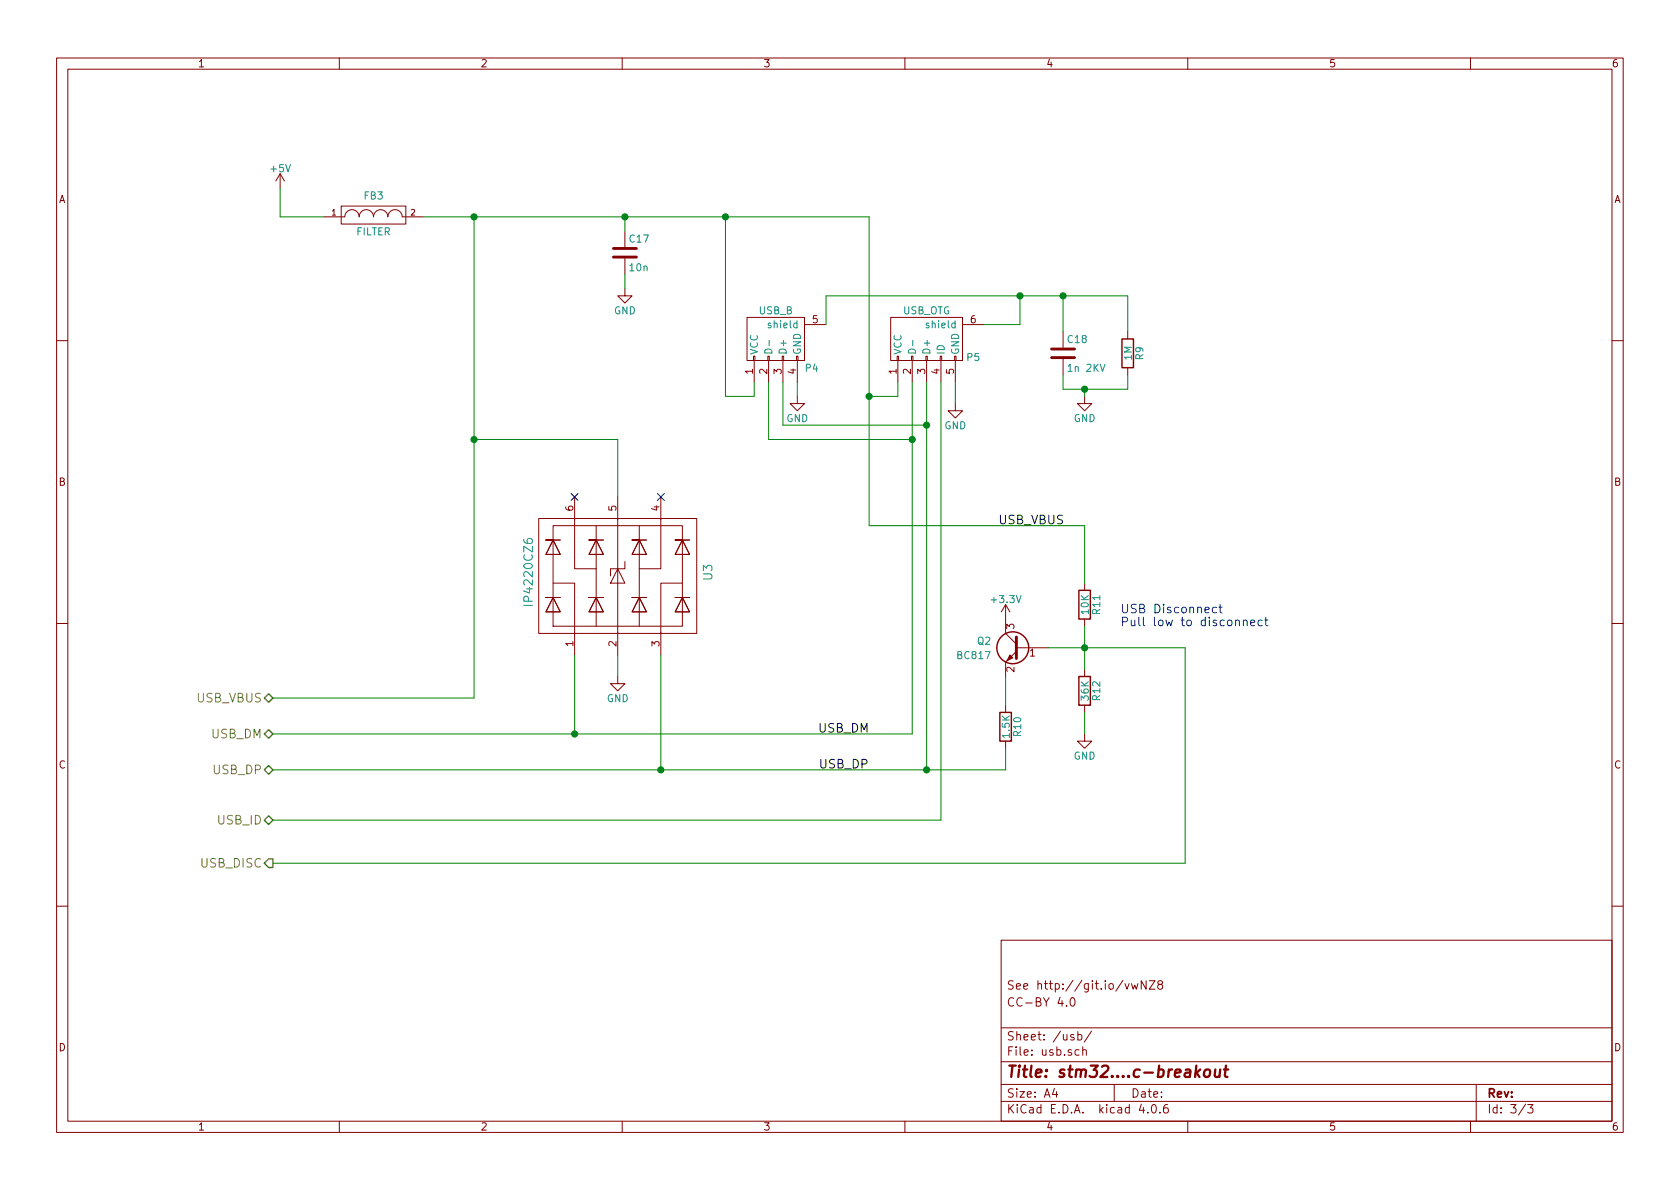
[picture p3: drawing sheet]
EESchema Schematic File Version 2
LIBS:bat54
LIBS:solderbridge
LIBS:ip4220cz6
LIBS:stm32....c-breakout
EELAYER 25 0
EELAYER END
$Descr A4 11693 8268
encoding utf-8
Sheet 3 3
Title "stm32....c-breakout"
Date ""
Rev ""
Comp ""
Comment1 "CC-BY 4.0"
Comment2 "See http://git.io/vwNZ8"
Comment3 ""
Comment4 ""
$EndDescr
$Comp
L USB_B-RESCUE-stm32-lqfp48 P4
U 1 1
P 5450 2350
F 0 "P4" H 5650 2150 50  0000 C CNN
F 1 "USB_B" H 5400 2550 50  0000 C CNN
F 2 "modules:USB_B-THT" V 5400 2250 50  0001 C CNN
F 3 "" V 5400 2250 50  0000 C CNN
	1    5450 2350
	1    0    0    -1  
$EndComp
$Comp
L USB_OTG-RESCUE-stm32-lqfp48 P5
U 1 1
P 6450 2350
F 0 "P5" H 6775 2225 50  0000 C CNN
F 1 "USB_OTG" H 6450 2550 50  0000 C CNN
F 2 "modules:Micro-USB-AB-receptacle-SMT" V 6400 2250 50  0001 C CNN
F 3 "" V 6400 2250 50  0000 C CNN
	1    6450 2350
	1    0    0    -1  
$EndComp
$Comp
L +5V #PWR032
U 1 1
P 1950 1300
F 0 "#PWR032" H 1950 1150 50  0001 C CNN
F 1 "+5V" H 1950 1440 50  0000 C CNN
F 2 "" H 1950 1300 50  0000 C CNN
F 3 "" H 1950 1300 50  0000 C CNN
	1    1950 1300
	1    0    0    -1  
$EndComp
$Comp
L GND #PWR033
U 1 1
P 5550 2750
F 0 "#PWR033" H 5550 2500 50  0001 C CNN
F 1 "GND" H 5550 2600 50  0000 C CNN
F 2 "" H 5550 2750 50  0000 C CNN
F 3 "" H 5550 2750 50  0000 C CNN
	1    5550 2750
	1    0    0    -1  
$EndComp
$Comp
L GND #PWR034
U 1 1
P 6650 2800
F 0 "#PWR034" H 6650 2550 50  0001 C CNN
F 1 "GND" H 6650 2650 50  0000 C CNN
F 2 "" H 6650 2800 50  0000 C CNN
F 3 "" H 6650 2800 50  0000 C CNN
	1    6650 2800
	1    0    0    -1  
$EndComp
$Comp
L IP4220CZ6 U3
U 1 1
P 4175 3975
F 0 "U3" H 4175 3225 60  0000 C CNN
F 1 "IP4220CZ6" H 4175 4475 60  0000 C CNN
F 2 "modules:SOT-23-6" H 4175 3975 60  0001 C CNN
F 3 "" H 4175 3975 60  0000 C CNN
	1    4175 3975
	0    -1   -1   0   
$EndComp
$Comp
L GND #PWR035
U 1 1
P 4300 4700
F 0 "#PWR035" H 4300 4450 50  0001 C CNN
F 1 "GND" H 4300 4550 50  0000 C CNN
F 2 "" H 4300 4700 50  0000 C CNN
F 3 "" H 4300 4700 50  0000 C CNN
	1    4300 4700
	1    0    0    -1  
$EndComp
$Comp
L C C18
U 1 1
P 7400 2450
F 0 "C18" H 7425 2550 50  0000 L CNN
F 1 "1n 2KV" H 7425 2350 50  0000 L CNN
F 2 "modules:SMD1206-wide" H 7438 2300 50  0001 C CNN
F 3 "" H 7400 2450 50  0000 C CNN
	1    7400 2450
	1    0    0    -1  
$EndComp
$Comp
L R R9
U 1 1
P 7850 2450
F 0 "R9" V 7930 2450 50  0000 C CNN
F 1 "1M" V 7850 2450 50  0000 C CNN
F 2 "modules:SMD0603-wide-R" V 7780 2450 50  0001 C CNN
F 3 "" H 7850 2450 50  0000 C CNN
	1    7850 2450
	1    0    0    -1  
$EndComp
$Comp
L GND #PWR036
U 1 1
P 7550 2750
F 0 "#PWR036" H 7550 2500 50  0001 C CNN
F 1 "GND" H 7550 2600 50  0000 C CNN
F 2 "" H 7550 2750 50  0000 C CNN
F 3 "" H 7550 2750 50  0000 C CNN
	1    7550 2750
	1    0    0    -1  
$EndComp
Text Label 6050 5100 2    60   ~ 0
USB_DM
Text Label 5700 5350 0    60   ~ 0
USB_DP
NoConn ~ 4600 3450
NoConn ~ 4000 3450
$Comp
L FILTER FB3
U 1 1
P 2600 1500
F 0 "FB3" H 2600 1650 50  0000 C CNN
F 1 "FILTER" H 2600 1400 50  0000 C CNN
F 2 "modules:SMD0805-wide" H 2600 1500 50  0001 C CNN
F 3 "" H 2600 1500 50  0000 C CNN
	1    2600 1500
	1    0    0    -1  
$EndComp
$Comp
L C C17
U 1 1
P 4350 1750
F 0 "C17" H 4375 1850 50  0000 L CNN
F 1 "10n" H 4375 1650 50  0000 L CNN
F 2 "modules:SMD0603-wide-C" H 4388 1600 50  0001 C CNN
F 3 "" H 4350 1750 50  0000 C CNN
	1    4350 1750
	1    0    0    -1  
$EndComp
$Comp
L GND #PWR037
U 1 1
P 4350 2000
F 0 "#PWR037" H 4350 1750 50  0001 C CNN
F 1 "GND" H 4350 1850 50  0000 C CNN
F 2 "" H 4350 2000 50  0000 C CNN
F 3 "" H 4350 2000 50  0000 C CNN
	1    4350 2000
	1    0    0    -1  
$EndComp
Wire Wire Line
	2950 1500 6050 1500
Connection ~ 5050 1500
Connection ~ 4350 1500
Wire Wire Line
	4350 1600 4350 1500
Wire Wire Line
	4350 2000 4350 1900
Connection ~ 7100 2050
Connection ~ 7400 2050
Wire Wire Line
	7100 2250 7100 2050
Connection ~ 4600 5350
Wire Wire Line
	4600 4550 4600 5350
Connection ~ 4000 5100
Wire Wire Line
	4000 4550 4000 5100
Wire Wire Line
	4300 4550 4300 4700
Wire Wire Line
	4300 3050 4300 3450
Wire Wire Line
	1900 5350 7000 5350
Wire Wire Line
	1900 5100 6350 5100
Connection ~ 6450 2950
Wire Wire Line
	5450 2950 6450 2950
Connection ~ 6350 3050
Wire Wire Line
	5350 3050 6350 3050
Wire Wire Line
	7400 2050 7400 2300
Connection ~ 7550 2700
Wire Wire Line
	7400 2700 7400 2600
Wire Wire Line
	7400 2700 7850 2700
Wire Wire Line
	7550 2750 7550 2700
Wire Wire Line
	6850 2250 7100 2250
Wire Wire Line
	5750 2050 7850 2050
Wire Wire Line
	5750 2250 5750 2050
Wire Wire Line
	5550 2750 5550 2650
Wire Wire Line
	6650 2800 6650 2650
Wire Wire Line
	5250 2750 5250 2650
Wire Wire Line
	5050 2750 5250 2750
Wire Wire Line
	5050 1500 5050 2750
Wire Wire Line
	6250 2750 6250 2650
Wire Wire Line
	6050 2750 6250 2750
Wire Wire Line
	6050 1500 6050 3650
Wire Wire Line
	5350 3050 5350 2650
Wire Wire Line
	5450 2950 5450 2650
Wire Wire Line
	6450 5350 6450 2650
Wire Wire Line
	6350 5100 6350 2650
Wire Wire Line
	7850 2050 7850 2300
Wire Wire Line
	7850 2700 7850 2600
Text HLabel 1900 5100 0    60   BiDi ~ 0
USB_DM
Text HLabel 1900 5350 0    60   BiDi ~ 0
USB_DP
$Comp
L +3.3V #PWR038
U 1 1
P 7000 4300
F 0 "#PWR038" H 7000 4150 50  0001 C CNN
F 1 "+3.3V" H 7000 4440 50  0000 C CNN
F 2 "" H 7000 4300 50  0000 C CNN
F 3 "" H 7000 4300 50  0000 C CNN
	1    7000 4300
	1    0    0    -1  
$EndComp
$Comp
L R R10
U 1 1
P 7000 5050
F 0 "R10" V 7080 5050 50  0000 C CNN
F 1 "1.5K" V 7000 5050 50  0000 C CNN
F 2 "modules:SMD0603-wide-R" V 6930 5050 50  0001 C CNN
F 3 "" H 7000 5050 50  0000 C CNN
	1    7000 5050
	1    0    0    -1  
$EndComp
Wire Wire Line
	7000 5350 7000 5200
Connection ~ 6450 5350
Wire Wire Line
	7000 4900 7000 4700
Text HLabel 1900 4850 0    60   BiDi ~ 0
USB_VBUS
Wire Wire Line
	3300 4850 1900 4850
Wire Wire Line
	6550 5700 6550 2650
Wire Wire Line
	1900 5700 6550 5700
Text HLabel 1900 5700 0    60   BiDi ~ 0
USB_ID
Wire Wire Line
	3300 4850 3300 1500
Connection ~ 3300 1500
Wire Wire Line
	1950 1300 1950 1500
Wire Wire Line
	1950 1500 2250 1500
$Comp
L Q_NPN_BEC Q2
U 1 1
P 7100 4500
F 0 "Q2" H 7300 4550 50  0000 L CNN
F 1 "BC817" H 7300 4450 50  0000 L CNN
F 2 "modules:SOT-23" H 7300 4600 50  0001 C CNN
F 3 "" H 7100 4500 50  0000 C CNN
	1    7100 4500
	-1   0    0    -1  
$EndComp
$Comp
L R R11
U 1 1
P 7550 4200
F 0 "R11" V 7630 4200 50  0000 C CNN
F 1 "10K" V 7550 4200 50  0000 C CNN
F 2 "modules:SMD0603-wide-R" V 7480 4200 50  0001 C CNN
F 3 "" H 7550 4200 50  0000 C CNN
	1    7550 4200
	1    0    0    -1  
$EndComp
$Comp
L R R12
U 1 1
P 7550 4800
F 0 "R12" V 7630 4800 50  0000 C CNN
F 1 "36K" V 7550 4800 50  0000 C CNN
F 2 "modules:SMD0603-wide-R" V 7480 4800 50  0001 C CNN
F 3 "" H 7550 4800 50  0000 C CNN
	1    7550 4800
	1    0    0    -1  
$EndComp
$Comp
L GND #PWR039
U 1 1
P 7550 5100
F 0 "#PWR039" H 7550 4850 50  0001 C CNN
F 1 "GND" H 7550 4950 50  0000 C CNN
F 2 "" H 7550 5100 50  0000 C CNN
F 3 "" H 7550 5100 50  0000 C CNN
	1    7550 5100
	1    0    0    -1  
$EndComp
Wire Wire Line
	7300 4500 8250 4500
Wire Wire Line
	7550 4350 7550 4650
Connection ~ 7550 4500
Wire Wire Line
	7550 4950 7550 5100
Wire Wire Line
	6050 3650 7550 3650
Wire Wire Line
	7550 3650 7550 4050
Connection ~ 6050 2750
Text Notes 7800 4350 0    60   ~ 0
USB Disconnect\nPull low to disconnect
Text Label 6950 3650 0    60   ~ 0
USB_VBUS
Wire Wire Line
	4300 3050 3300 3050
Connection ~ 3300 3050
Text HLabel 1900 6000 0    60   Output ~ 0
USB_DISC
Wire Wire Line
	1900 6000 8250 6000
Wire Wire Line
	8250 6000 8250 4500
$EndSCHEMATC
